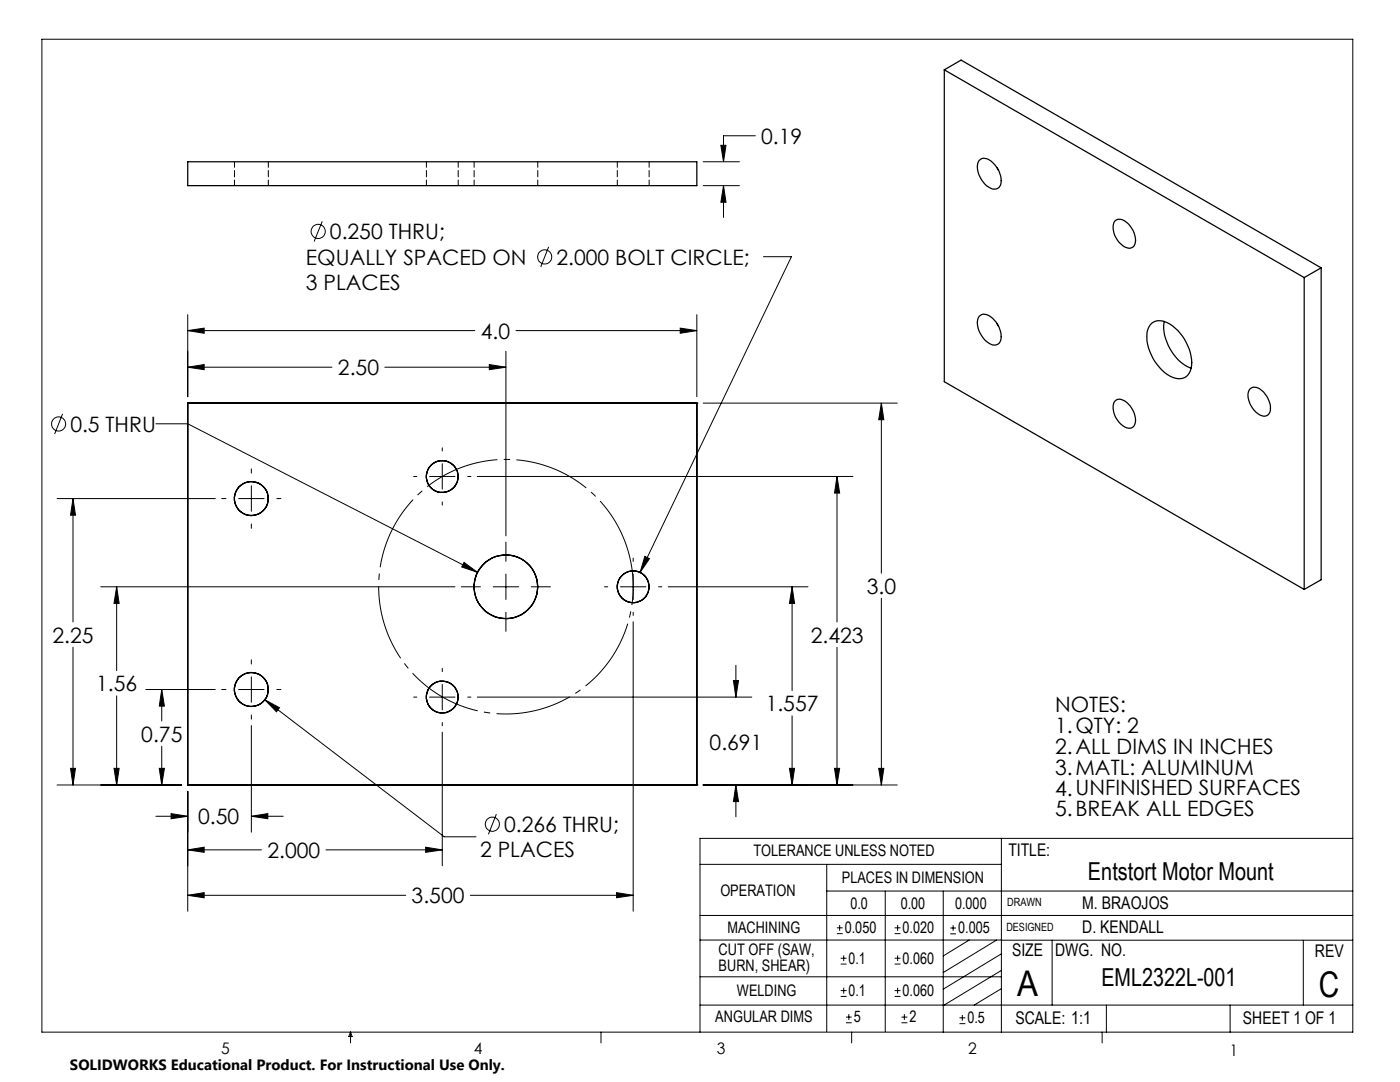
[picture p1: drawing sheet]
<svg xmlns="http://www.w3.org/2000/svg" width="279mm" height="216mm" viewBox="0 0 279 216" stroke-linecap="round" stroke-linejoin="round" font-family="sans-serif">
<g fill="none" stroke="#000" stroke-width=".2">
<path d="M8.4 7.8h261.6v198.2h-261.6zM140.3 32.3h7.3M140.3 37h7.3M143.9 29h1l-.5 3.3zM144.4 37l.5 3.4h-1zM144.4 37v6.4M150.7 27.1h-6.3v5.2M64.3 44.2l-1.6 4M109.5 49.2l-1.6 4.1M152.4 51.2h5.5l-30.2 63M37.5 73.3l3.2-.6v1.1zM37.5 66l3.2-.5v1z"/>
<path d="M37.5 62.8v16.4M37.5 73.3h28.8M37.5 66h57.3M76.8 73.3h24.2M97.6 72.7l3.4 .6-3.4 .5zM101 70.1v36.8M103 66h36.1M135.7 65.5l3.4 .5-3.4 .5zM139.1 62.8v16.4M11.4 99.5h31.6M12.5 82.6l-1.6 4M14.6 99.5l.5 3.3h-1z"/>
<path d="M14.6 99.5v24.6M31.1 84.6h6.4l57.8 29.6M44.2 99.5h.9M47.6 99.5h5.1M50.2 93.6v.8M50.2 96.9v5.1M55.2 99.5h.9M82.5 95.1h.7M85.7 95.1h5.1M88.3 89.4v.6M88.3 92.5v5.1M93.3 95.1h.7"/>
<path d="M95.2 95.1h75M140.3 80.4h38.8M167 95.1l.6 3.3h-1.1zM167 95.1v29M175.9 80.4l.5 3.3h-1zM175.9 80.4v34M20.1 117.1h70.7M23.3 117.1l.5 3.3h-1zM23.3 117.1v16.7M50.2 104.6v.8M88.3 100.2v.6M92.1 117.1h3.8"/>
<path d="M92.6 112.2l2.7 2-3.2-1.1zM98.4 117.1h5.1M101 108.2v3.8M101 114.5v5.1M106 117.1h3.9M120.7 117.1h.6M123.8 117.1h5.1M126.4 111.4v.6M126.4 114.5v5.1M128.7 111l.9 .5-1.9 2.7zM131.4 117.1h.7M133.3 117.1h28"/>
<path d="M158.1 117.1l.5 3.3h-1zM158.1 117.1v20.7M175.9 119.4v37.2M14.6 129.2v27.4M23.3 138.9v17.7M29.1 137.6h13.9M32.3 137.6l.5 3.3h-1zM32.3 137.6v6.3M44.2 137.6h.9M47.6 137.6h5.1M50.2 131.7v.8M50.2 135v5.1"/>
<path d="M52.8 139.6l3 1.6-.6 .8zM52.8 139.6l35.9 27.4h6.3M55.2 137.6h.9M82.5 139.1h.7M85.7 139.1h5.1M88.3 133.4v.6M88.3 136.6v5M93.3 139.1h.7M95.2 139.1h54.8M101 122.2v3.8M126.4 122.2v.6M126.4 124.1v57.7"/>
<path d="M146.4 135.8h1l-.5 3.3zM146.9 132.8v6.3M167 129.2v27.4M11.4 156.6h24.8M14.1 153.3h1l-.5 3.3zM22.8 153.3h1l-.5 3.3zM31.8 153.3h1l-.5 3.3zM32.3 148.9v7.7M37.5 157.9v23.9M50.2 144.8v21.3M50.2 142.7v.8M88.3 144.2v.6"/>
<path d="M88.3 146.1v26.7M140.3 156.6h38.8M146.9 156.6l.5 3.3h-1zM146.9 156.6v6.4M157.6 153.3h1l-.5 3.3zM158.1 142.8v13.8M166.5 153.3h1.1l-.6 3.3zM175.4 153.3h1l-.5 3.3zM31.1 162.9h6.4M34.1 162.3l3.4 .6-3.4 .5zM37.5 169.6l3.2-.5v1zM37.5 178.6l3.2-.5v1z"/>
<path d="M37.5 169.6h14.7M37.5 178.6h43.5M50.2 162.9l3.2-.6v1.1zM50.2 162.9h6.3M65.1 169.6h23.2M84.9 169.1l3.4 .5-3.4 .5zM93.9 178.6h32.5M99.1 162.5l-1.6 4M123 178.1l3.4 .5-3.4 .5zM139.7 172.5h60.1M165 177.8h105M165 172.5v33.3"/>
<path d="M176.7 177.8v28M188.2 177.8v28.2M199.8 167.3v38.7M270 167.3h-130.3v38.7M139.7 182.7h130.3M139.7 187.6h60.2M139.7 194.9h60.1M167 186.3h1.2M167 185.1h1.2M167.6 184.6v1.1M167.8 198.8h1.1M167.8 197.7h1.1"/>
<path d="M167.8 192.4h1.1M167.8 191.2h1.1M168.4 190.6v1.2M168.4 197.1v1.2M178.5 198.8h1.2M178.5 197.7h1.2M178.5 192.4h1.2M178.5 191.2h1.2M178.5 186.3h1.2M178.5 185.1h1.2M179.1 184.6v1.1M179.1 190.6v1.2"/>
<path d="M179.1 197.1v1.2M189.7 185.2h1.1M189.7 186.3h1.1M190.2 184.6v1.1M193.4 187.6l-5.2 3.1M198.9 187.6l-10.7 6.5M199.8 187.6h70.2M199.8 197.3l-5.4 3.3M199.8 193.6l-11.6 7.1M199.8 190.3l-11.6 7.1M210 187.6v13M260.1 187.6v13"/>
<path d="M70 206v2.1M70 206l.3 .8h-.7zM119.9 206v2.1M139.7 200.6h130.3M168.8 204.1h1.2M168.8 203h1.2M169.4 202.4v1.1M170 206v2.1M179.9 204.1h1.2M179.9 203h1.2M180.5 202.4v1.1M191.5 204.3h1.2"/>
<path d="M191.5 203.1h1.2M192.1 202.5v1.2M220 206v2.1M220.8 200.6v5.4M245.5 200.6v5.4"/>
<circle cx="63.5" cy="46.2" r="1.41"/>
<circle cx="108.7" cy="51.3" r="1.4"/>
<circle cx="11.7" cy="84.6" r="1.41"/>
<circle cx="98.2" cy="164.5" r="1.41"/>
</g>
<path d="M125.3 109.6a25.4 25.4 0 0 0-42.6-10.2 25.4 25.4 0 0 0 11.6 42.2 25.4 25.4 0 0 0 31.3-30.6l-.3-1.4" fill="none" stroke="#000" stroke-width=".2" stroke-dasharray="15.2 1.3 1.3 1.3" stroke-dashoffset="4" stroke-linecap="butt"/>
<path d="M37.5 73.3l3.2-.6v1.1zM97.6 72.7l3.4 .6-3.4 .5zM37.5 66l3.2-.5v1zM135.7 65.5l3.4 .5-3.4 .5zM32.3 137.6l.5 3.3h-1zM31.8 153.3h1l-.5 3.3zM23.3 117.1l.5 3.3h-1zM22.8 153.3h1l-.5 3.3zM14.6 99.5l.5 3.3h-1zM14.1 153.3h1l-.5 3.3zM146.4 135.8h1l-.5 3.3zM146.9 156.6l.5 3.3h-1zM158.1 117.1l.5 3.3h-1zM157.6 153.3h1l-.5 3.3zM167 95.1l.6 3.3h-1.1zM166.5 153.3h1.1l-.6 3.3zM175.9 80.4l.5 3.3h-1zM175.4 153.3h1l-.5 3.3zM50.2 162.9l3.2-.6v1.1zM34.1 162.3l3.4 .6-3.4 .5zM37.5 169.6l3.2-.5v1zM84.9 169.1l3.4 .5-3.4 .5zM37.5 178.6l3.2-.5v1zM123 178.1l3.4 .5-3.4 .5zM128.7 111l-1 3.2 1.9-2.7zM52.8 139.6l2.4 2.4 .6-.8zM92.6 112.2l-.5 .9 3.2 1.1zM143.9 29h1l-.5 3.3zM144.4 37l.5 3.4h-1z" fill="#000"/>
<g fill="none" stroke="#000" stroke-width=".25">
<path d="M188.5 13.9l71.8 41.5M188.5 13.9l3.3-1.9 71.9 41.4M188.5 13.9v62.3l71.8 41.4M37.5 32.3h101.6v4.7h-101.6zM195.4 32a1.82 1.82 0 0 1 2.7 .4 4.5 4.5 0 0 1 1.4 4.8 1.67 1.67 0 0 1-2.5-.1 4.8 4.8 0 0 1-1.8-4.8zM199 33.5l.2 .4M222.5 44.1a1.93 1.93 0 0 1 2.7 .6 4.1 4.1 0 0 1 1.1 4.3 1.66 1.66 0 0 1-2.6-.3 4 4 0 0 1-1.2-4.6zM260.3 55.4v62.2M263.7 53.4l-3.4 2M263.7 53.4v62.3l-3.4 1.9M195.4 63.1a1.85 1.85 0 0 1 2.7 .4 5 5 0 0 1 1.6 4.4 1.43 1.43 0 0 1-2.4 .6 4.8 4.8 0 0 1-2.1-5.1zM199 64.6l.2 .5"/>
<path d="M229.8 64.6a3 3 0 0 1 3.7 .1 9.8 9.8 0 0 1 4.3 8.3 2.55 2.55 0 0 1-3.8 2.3 9.4 9.4 0 0 1-5.1-9 3.2 3.2 0 0 1 .9-1.7zM232.3 64.1a9.3 9.3 0 0 0 5.4 9.4M249.4 77.6a1.64 1.64 0 0 1 2.4 .3 4.6 4.6 0 0 1 1.6 4.3 1.41 1.41 0 0 1-2.4 .3 4.4 4.4 0 0 1-1.7-4.6zM37.5 80.4h.1M37.5 80.4v76.2M37.5 80.4h101.6M139.1 80.4h.1M139.1 80.4v76.2M222.5 80a1.85 1.85 0 0 1 2.7 .6 4.1 4.1 0 0 1 1.1 4.3 1.68 1.68 0 0 1-2.6-.2 4 4 0 0 1-1.2-4.7zM37.5 156.6h.1M37.5 156.6h101.6M139.1 156.6h.1"/>
<circle cx="50.1" cy="99.5" r="3.4"/>
<circle cx="88.3" cy="95.1" r="3.2"/>
<circle cx="101" cy="117.1" r="6.4"/>
<circle cx="126.4" cy="117.1" r="3.2"/>
<circle cx="50.1" cy="137.6" r="3.4"/>
<circle cx="88.3" cy="139.1" r="3.2"/>
</g>
<path d="M46.8 32.3v4.7M53.6 37v-4.7M85.1 32.3v4.7M91.4 37v-4.7M94.6 32.3v4.7M107.3 37v-4.7M123.2 32.3v4.7M129.5 37v-4.7" fill="none" stroke="#000" stroke-width=".2" stroke-dasharray="1.3 .6" stroke-dashoffset=".2"/>
<g font-size="7.1">
<text x="203" y="198.7">A</text>
<text x="263.2" y="198.9">C</text>
</g>
<g font-size="4.9">
<text x="217.1" y="175.7">Entstort Motor Mount</text>
<text x="219.8" y="196.7">EML2322L-001</text>
</g>
<g font-size="4.2">
<text x="151.9" y="28.7">0.19</text>
<text x="65.8" y="47.7">0.250 THRU;</text>
<text x="61.1" y="52.8">EQUALLY SPACED ON</text>
<text x="111.1" y="52.8">2.000 BOLT CIRCLE;</text>
<text x="61.1" y="57.9">3 PLACES</text>
<text x="95.9" y="67.6">4.0</text>
<text x="67.4" y="74.8">2.50</text>
<text x="14" y="86.1">0.5 THRU</text>
<text x="173" y="118.5">3.0</text>
<text x="10.5" y="128.2">2.25</text>
<text x="161.8" y="128.2">2.423</text>
<text x="19.2" y="137.9">1.56</text>
<text x="152.8" y="141.9">1.557</text>
<text x="210.6" y="142">NOTES:</text>
<text x="28.2" y="148">0.75</text>
<text x="141.6" y="149.6">0.691</text>
<text x="210.6" y="146.2">1.QTY: 2</text>
<text x="210.6" y="150.4">2.ALL DIMS IN INCHES</text>
<text x="210.6" y="154.6">3.MATL: ALUMINUM</text>
<text x="210.6" y="158.7">4.UNFINISHED SURFACES</text>
<text x="39.5" y="164.5">0.50</text>
<text x="100.6" y="166">0.266 THRU;</text>
<text x="210.6" y="162.9">5.BREAK ALL EDGES</text>
<text x="53.4" y="171.2">2.000</text>
<text x="95.8" y="171.1">2 PLACES</text>
<text x="82.2" y="180.2">3.500</text>
</g>
<g font-size="3.5">
<text x="201.2" y="170.7">TITLE:</text>
<text x="216" y="181.4">M. BRAOJOS</text>
<text x="202" y="190.8">SIZE</text>
<text x="210.6" y="190.8">DWG. NO.</text>
<text x="216" y="186.2">D. KENDALL</text>
<text x="262.4" y="190.9">REV</text>
<text x="202.7" y="204.4">SCALE: 1:1</text>
<text x="248.1" y="204.4">SHEET 1 OF 1</text>
</g>
<g font-size="3.2">
<text x="150.4" y="170.8">TOLERANCE UNLESS NOTED</text>
<text x="143.8" y="178.9">OPERATION</text>
<text x="168" y="176.2">PLACES IN DIMENSION</text>
<text x="169.7" y="181.4">0.0</text>
<text x="179.8" y="181.4">0.00</text>
<text x="190.6" y="181.4">0.000</text>
<text x="143.4" y="190.5">CUT OFF (SAW,</text>
<text x="145.2" y="186.2">MACHINING</text>
<text x="168.6" y="186.2">0.050</text>
<text x="180.1" y="186.2">0.020</text>
<text x="191.2" y="186.2">0.005</text>
<text x="143.4" y="193.7">BURN, SHEAR)</text>
<text x="169.4" y="192.3">0.1</text>
<text x="180.1" y="192.3">0.060</text>
<text x="147.1" y="198.7">WELDING</text>
<text x="169.4" y="198.7">0.1</text>
<text x="180.1" y="198.7">0.060</text>
<text x="142.8" y="204">ANGULAR DIMS</text>
<text x="170.4" y="204">5</text>
<text x="181.5" y="204">2</text>
<text x="193.1" y="204.2">0.5</text>
<text x="44.2" y="210.4">5</text>
<text x="94.6" y="210.3">4</text>
<text x="143.1" y="210.4">3</text>
<text x="193.2" y="210.3">2</text>
<text x="245.4" y="210.6">1</text>
</g>
<text font-size="3" x="14" y="213.5">SOLIDWORKS Educational Product. For Instructional Use Only.</text>
<g font-size="2.3">
<text x="200.8" y="185.7">DESIGNED</text>
<text x="201" y="180.9">DRAWN</text>
</g>
</svg>
